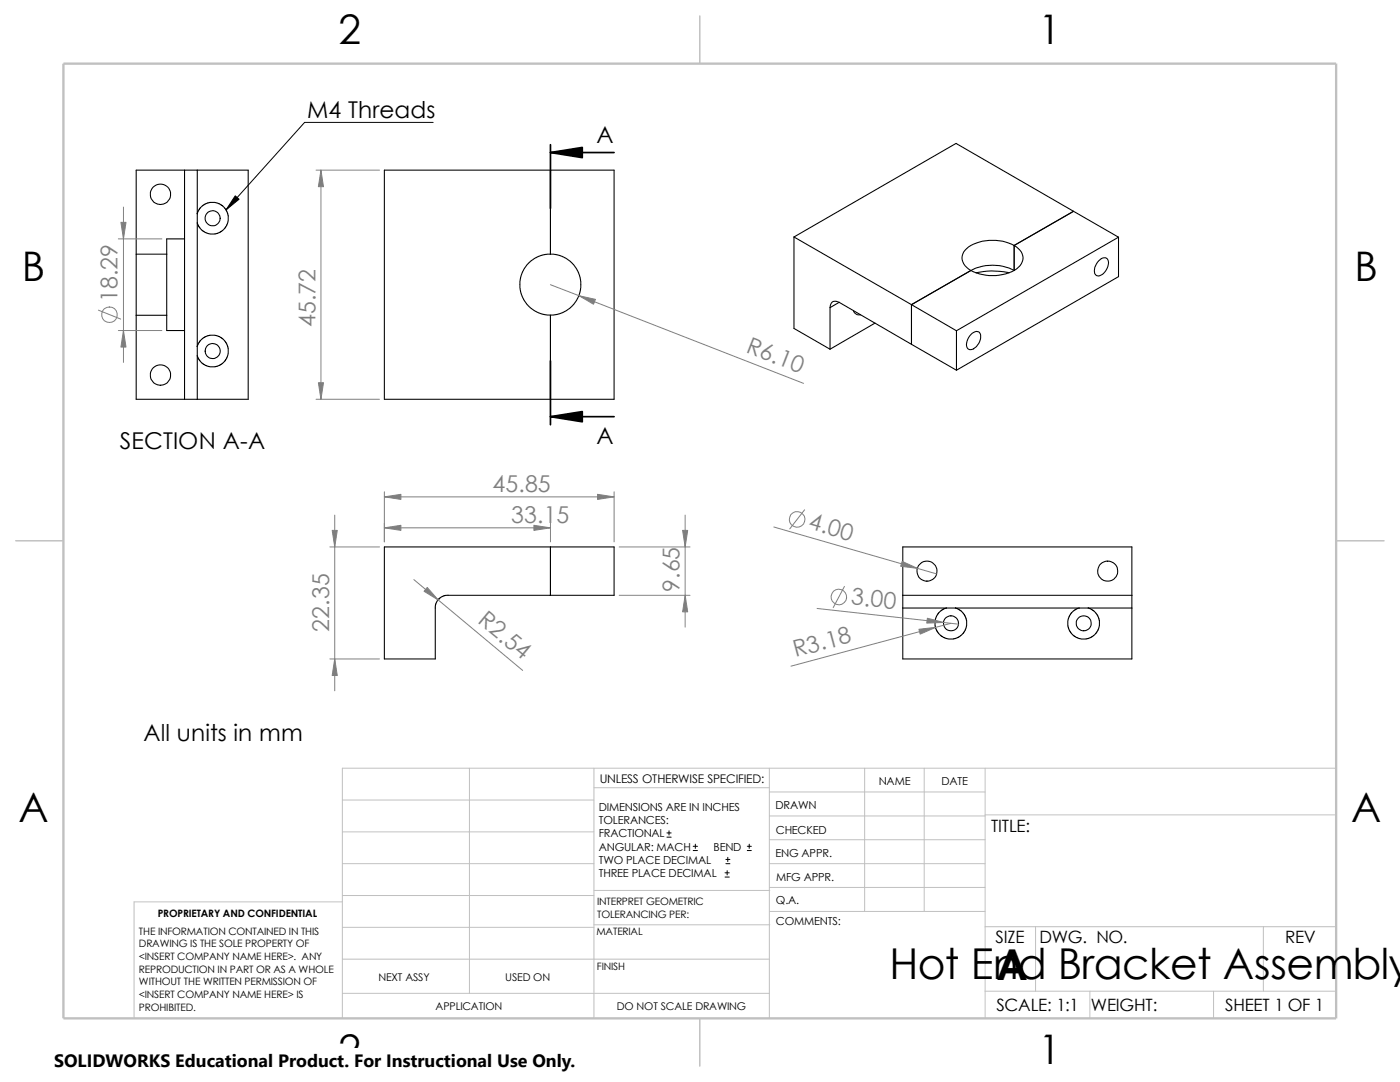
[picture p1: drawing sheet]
<svg xmlns="http://www.w3.org/2000/svg" width="279mm" height="216mm" viewBox="0 0 279 216" stroke-linecap="round" stroke-linejoin="round" font-family="sans-serif">
<g fill="none" stroke="#c0c0c0" stroke-width=".2">
<path d="M68.3 159.6h50.2M93.7 153.3v44.9M118.5 153.3v49.9M118.5 157.2h35M153.5 153.3v49.9M153.5 158h43.1M172.6 153.3v28.6M184.4 153.3v28.6M196.6 153.3v49.9M266.7 153.3h-198.4v49.9M68.3 180h-41.5v23.2M68.3 166h50.2"/>
<path d="M68.3 172.3h50.2M68.3 178.7h50.2M118.5 177.7h35.1M153.5 167.6h43.1M153.5 162.8h43.1M153.5 172.3h43.1M153.5 177.1h43.1M196.6 162.6h70.1M68.3 191.4h85.2M68.3 185h50.2M68.3 198.2h85.2M118.5 184.5h35.1"/>
<path d="M153.6 181.9h43M196.6 197.8h70.1M196.6 184.9h70.1M206.7 184.9v12.9M217.5 197.8v5.4M242.2 197.8v5.4M252.1 184.9v12.9"/>
</g>
<path d="M139.7 3.2v9.5M3.1 107.9h9.6M266.7 107.9h9.5M139.7 203.2v9.5" fill="none" stroke="#c0c0c0" stroke-width=".21"/>
<path d="M12.7 12.7h254v190.5h-254z" fill="none" stroke="#c0c0c0" stroke-width=".47"/>
<g fill="none" stroke="#000" stroke-width=".21">
<path d="M36.8 34h2.6M36.8 34h-9.6v16.7M36.8 34v13.7M39.4 34h10.1v45.7h-10.1M39.4 34v45.7M76.7 34h45.9v45.7h-45.9zM109.9 34v16.7M27.2 50.7h6.1M27.2 50.7v12.2M33.3 50.7v12.2M36.8 47.7v18.3M36.8 47.7h-3.5v3"/>
<path d="M39.3 42.6l.6-1 .9-.8 1.1-.4h1l.8 .2 .7 .4 .8 1 .4 1-.1 1.2-.4 1.1-.7 .8-1.1 .5-1.4 .1-1-.3-1-.9-.5-1.1M109.9 50.7l1.1 .1 1.2 .3 1.6 1.1 .7 .6 1 1.6 .3 1.2 .2 1.2-.2 1.2-.3 1.1-1 1.7-.7 .6-1.6 1-1.2 .4-1.1 .1M109.9 50.7l-1.3 .1-1.1 .3-1.7 1.1-.6 .6-1 1.6-.4 1.2-.1 1.2 .1 1.2 .4 1.1 .6 1.1 .9 1.1 1.8 1.1 1.1 .4 1.3 .1M158.5 47.3l32.3-18.7 32.4 18.7M158.5 47.3l32.4 18.7M158.5 47.3v18.2l7.2 4.2M193.8 54l-11.9 6.8v7.9M194.8 54.4a14.4 14.4 0 0 1 6.6 0M202.4 49a9 9 0 0 0-9.5 .6 2.42 2.42 0 0 0 .4 4.1l.5 .3M202.4 49v5a9.3 9.3 0 0 0-8.6 0M202.4 49a2.6 2.6 0 0 1 1.2 4 8.2 8.2 0 0 1-7.6 1.8l-2.2-.8M214.2 42.2l-11.8 6.8"/>
<path d="M219.3 52a1.03 1.03 0 0 1 1-.6 1.03 1.03 0 0 1 .9 .7 2.61 2.61 0 0 1-2.2 2.9 1.35 1.35 0 0 1-.3-2zM223.2 47.3l-32.3 18.7M223.2 47.3v7.9l-32.3 18.7M27.2 62.9v16.8h9.6M27.2 62.9h6.1M33.3 62.9v3.1h3.5M36.8 66v13.7M36.8 79.7h2.6M39.3 69.1l.6-1 .9-.8 1.1-.4h1l.8 .2 .7 .4 .8 1 .4 1-.1 1.2-.4 1.1-.7 .8-1.1 .5-1.4 .1-1-.3-1-.9-.5-1M109.9 62.9v16.8M165.7 61.4v8.3M167.5 60.3a1.11 1.11 0 0 0-1.3-.1 1.11 1.11 0 0 0-.5 1.2"/>
<path d="M167.5 60.3l-1.8 1.1M167.5 60.3l14.4 8.4M170.3 62l.3 .4a1.15 1.15 0 0 0 1.1 .4M174.6 64.5l-8.9 5.2M181.9 68.7l9 5.2M190.9 66v7.9M194 66.5a.98 .98 0 0 1 1.3-.3 .98 .98 0 0 1 .4 1.3 2.48 2.48 0 0 1-2.2 2.3 1.35 1.35 0 0 1-.4-2.1zM89.4 118.7l-.8 .2-.8 .4-.6 .7-.3 .9v10.6h-10.2v-22.4h45.9v9.7h-33.2M109.9 109.1v9.7M180.2 118.8h45.7M180.2 118.8v-9.7h45.7v9.7M180.2 118.8v2.5"/>
<path d="M225.9 118.8v2.5M180.2 121.3v10.2h45.7v-10.2M180.2 121.3h45.7M190.7 121.3l1 .5 .8 1 .4 1v1l-.2 .9-.4 .6-1 .8-1 .4h-1.2l-1.1-.5-.8-.7-.5-1-.1-1.4 .3-1 .9-1.1 1.1-.5M217.2 121.3l1 .5 .8 1 .4 1v1l-.2 .9-.4 .6-1 .8-1 .4h-1.2l-1.1-.5-.8-.7-.5-1-.1-1.4 .3-1 .9-1.1 1.1-.5"/>
<circle cx="32" cy="38.8" r="2.04"/>
<circle cx="42.4" cy="43.6" r="1.5"/>
<circle cx="32" cy="74.8" r="2.04"/>
<circle cx="42.4" cy="70.1" r="1.5"/>
<circle cx="185" cy="114" r="2"/>
<circle cx="221.1" cy="114" r="2"/>
<circle cx="189.8" cy="124.4" r="1.5"/>
<circle cx="216.3" cy="124.4" r="1.5"/>
</g>
<g fill="none" stroke="#000" stroke-width=".2">
<path d="M86.4 24.4h-25.6l-15.7 17.5M133.1 167h.8M133.1 166.2h.8M133.5 165.8v.8M138.3 169.7h.9M138.3 168.9h.9M138.8 168.4v.9M144.7 175h.8M144.7 174.2h.8M144.9 172.3h.8M144.9 171.5h.8M145.1 173.7v.9"/>
<path d="M145.2 171.1v.8M149.1 169.7h.8M149.1 168.9h.8M149.5 168.4v.9"/>
</g>
<g fill="none" stroke="#808080" stroke-width=".2">
<path d="M63.1 34h12.6M64.1 34v45.7M23.6 47.7h8.7M24.6 41.3v31M109.9 56.8l50.5 19.7M19.6 61.9l4.5 1.8M23.6 66h8.7M63.1 79.7h12.6M76.7 98.1v10M76.7 99.1h45.9M122.6 98.1v10M65.8 109.1h9.9"/>
<path d="M66.8 102.8v35M76.7 105.3h33.2M82.6 115.7l21.7 18.1M109.9 104.4v3.7M123.6 109.1h14.1M123.6 118.8h14.1M136.7 102.8v22.3M154.4 105.2l32.5 9.3M160.6 101.7l-3 3.8M168.5 117l-2.2 4.2M65.8 131.5h9.9M163.1 121.4l28.2 3.1"/>
<path d="M189.8 124.4l-31.9 8.5"/>
<circle cx="21.8" cy="62.8" r="1.56"/>
<circle cx="159.1" cy="103.6" r="1.57"/>
<circle cx="167.4" cy="119.1" r="1.55"/>
</g>
<g fill="#808080" stroke="#808080" stroke-width=".2">
<path d="M115.6 59l3.2 .7-.4 1z"/>
<path d="M64.1 34l.5 3.3h-1.1z"/>
<path d="M63.5 76.4h1.1l-.5 3.3z"/>
<path d="M136.7 118.8l.5 3.3h-1z"/>
<path d="M76.7 99.1l3.3-.5v1.1z"/>
<path d="M66.3 105.8h1l-.5 3.3z"/>
<path d="M66.8 131.5l.5 3.3h-1z"/>
<path d="M76.7 105.3l3.3-.5v1z"/>
<path d="M106.6 104.8l3.3 .5-3.3 .5z"/>
<path d="M119.3 98.6l3.3 .5-3.3 .6z"/>
<path d="M136.2 105.8h1l-.5 3.3z"/>
<path d="M85.3 117.2l2.2 2.5-2.9-1.7z"/>
<path d="M24.1 44.4h1l-.5 3.3z"/>
<path d="M24.6 66l.5 3.3h-1z"/>
<path d="M183.4 125.6l3.3-.4-3.1 1.3z"/>
<path d="M180 112l3.1 1.4-3.4-.4z"/>
<path d="M185.1 123.4l3.2 .8-3.3 .1z"/>
</g>
<path d="M109.9 30.4l6.3-1v2.1zM109.9 83.1l6.3-1v2.1z" fill="#000" stroke="#000" stroke-width=".34"/>
<path d="M109.9 30.4h12.7M109.9 28.9v12.7M109.9 72v12.8M109.9 83.1h12.7" fill="none" stroke="#000" stroke-width=".34"/>
<path d="M46.9 39.1l.8 .7-2.6 2.1z" fill="#000" stroke="#000" stroke-width=".2"/>
<path d="M10.8 209.2h104.1v6.7h-104.1z" fill="#fff"/>
<g font-size="8.5">
<text x="177.5" y="195.3">Hot End Bracket Assembly</text>
<text x="198.8" y="195.5">A</text>
</g>
<g font-size="8.1">
<text x="67.6" y="8.8">2</text>
<text x="207.3" y="8.8">1</text>
<text x="4.4" y="56.1">B</text>
<text x="270.3" y="56.1">B</text>
<text x="3.7" y="164.1">A</text>
<text x="269.6" y="164.1">A</text>
<text x="67.6" y="212.3">2</text>
<text x="207.3" y="212.3">1</text>
</g>
<g font-size="4.6">
<text x="61.3" y="23.5">M4 Threads</text>
<text x="119" y="28.5">A</text>
<text x="23.9" y="89.6">SECTION A-A</text>
<text x="119" y="88.6">A</text>
<text x="28.7" y="147.9">All units in mm</text>
</g>
<g font-size="4.6" fill="#808080">
<text x="23.5" y="60.3" transform="rotate(-90 23.5 60.3)">18.29</text>
<text x="62.9" y="65.3" transform="rotate(-90 62.9 65.3)">45.72</text>
<text x="148.7" y="70.3" transform="rotate(21 148.7 70.3)">R6.10</text>
<text x="98.3" y="98.2">45.85</text>
<text x="102" y="104.4">33.15</text>
<text x="161.2" y="105.5" transform="rotate(16 161.2 105.5)">4.00</text>
<text x="135.6" y="118.1" transform="rotate(-90 135.6 118.1)">9.65</text>
<text x="95.2" y="124.2" transform="rotate(40 95.2 124.2)">R2.54</text>
<text x="169.8" y="120.6" transform="rotate(6 169.8 120.6)">3.00</text>
<text x="65.7" y="126.1" transform="rotate(-90 65.7 126.1)">22.35</text>
<text x="158.7" y="131.2" transform="rotate(-15 158.7 131.2)">R3.18</text>
</g>
<text font-size="3.6" x="10.8" y="213">SOLIDWORKS Educational Product. For Instructional Use Only.</text>
<g font-size="3.4">
<text x="197.8" y="166">TITLE:</text>
<text x="198.7" y="188.1">SIZE</text>
<text x="207.5" y="188.1">DWG. NO.</text>
<text x="256.5" y="188.2">REV</text>
<text x="198.8" y="201.7">SCALE: 1:1</text>
<text x="217.7" y="201.8">WEIGHT:</text>
<text x="244.5" y="201.7">SHEET 1 OF 1</text>
</g>
<text font-size="2.4" x="119.7" y="156.2">UNLESS OTHERWISE SPECIFIED:</text>
<g font-size="2.2">
<text x="119.5" y="161.8">DIMENSIONS ARE IN INCHES</text>
<text x="154.8" y="161.5">DRAWN</text>
<text x="175.4" y="156.7">NAME</text>
<text x="187.9" y="156.7">DATE</text>
<text x="119.5" y="164.4">TOLERANCES:</text>
<text x="119.5" y="167.1">FRACTIONAL</text>
<text x="154.8" y="166.3">CHECKED</text>
<text x="119.5" y="172.4">TWO PLACE DECIMAL</text>
<text x="119.5" y="169.8">ANGULAR: MACH</text>
<text x="142.4" y="169.8">BEND</text>
<text x="154.8" y="171">ENG APPR.</text>
<text x="119.5" y="175">THREE PLACE DECIMAL</text>
<text x="154.9" y="175.7">MFG APPR.</text>
<text x="154.9" y="184.7">COMMENTS:</text>
<text x="154.9" y="180.5">Q.A.</text>
</g>
<g font-size="2.1">
<text x="75.5" y="195.7">NEXT ASSY</text>
<text x="100.8" y="195.7">USED ON</text>
<text x="86.9" y="201.5">APPLICATION</text>
<text x="123.1" y="201.6">DO NOT SCALE DRAWING</text>
</g>
<g font-size="2">
<text x="31.5" y="183">PROPRIETARY AND CONFIDENTIAL</text>
<text x="119.2" y="180.6">INTERPRET GEOMETRIC</text>
<text x="119.2" y="183.1">TOLERANCING PER:</text>
<text x="27.7" y="186.5">THE INFORMATION CONTAINED IN THIS</text>
<text x="27.7" y="189.1">DRAWING IS THE SOLE PROPERTY OF</text>
<text x="27.7" y="191.6">&lt;INSERT COMPANY NAME HERE&gt;. ANY</text>
<text x="119" y="186.6">MATERIAL</text>
<text x="27.7" y="194.1">REPRODUCTION IN PART OR AS A WHOLE</text>
<text x="27.7" y="196.6">WITHOUT THE WRITTEN PERMISSION OF</text>
<text x="119.1" y="193.5">FINISH</text>
<text x="27.7" y="199.1">&lt;INSERT COMPANY NAME HERE&gt; IS</text>
<text x="27.7" y="201.7">PROHIBITED.</text>
</g>
</svg>
